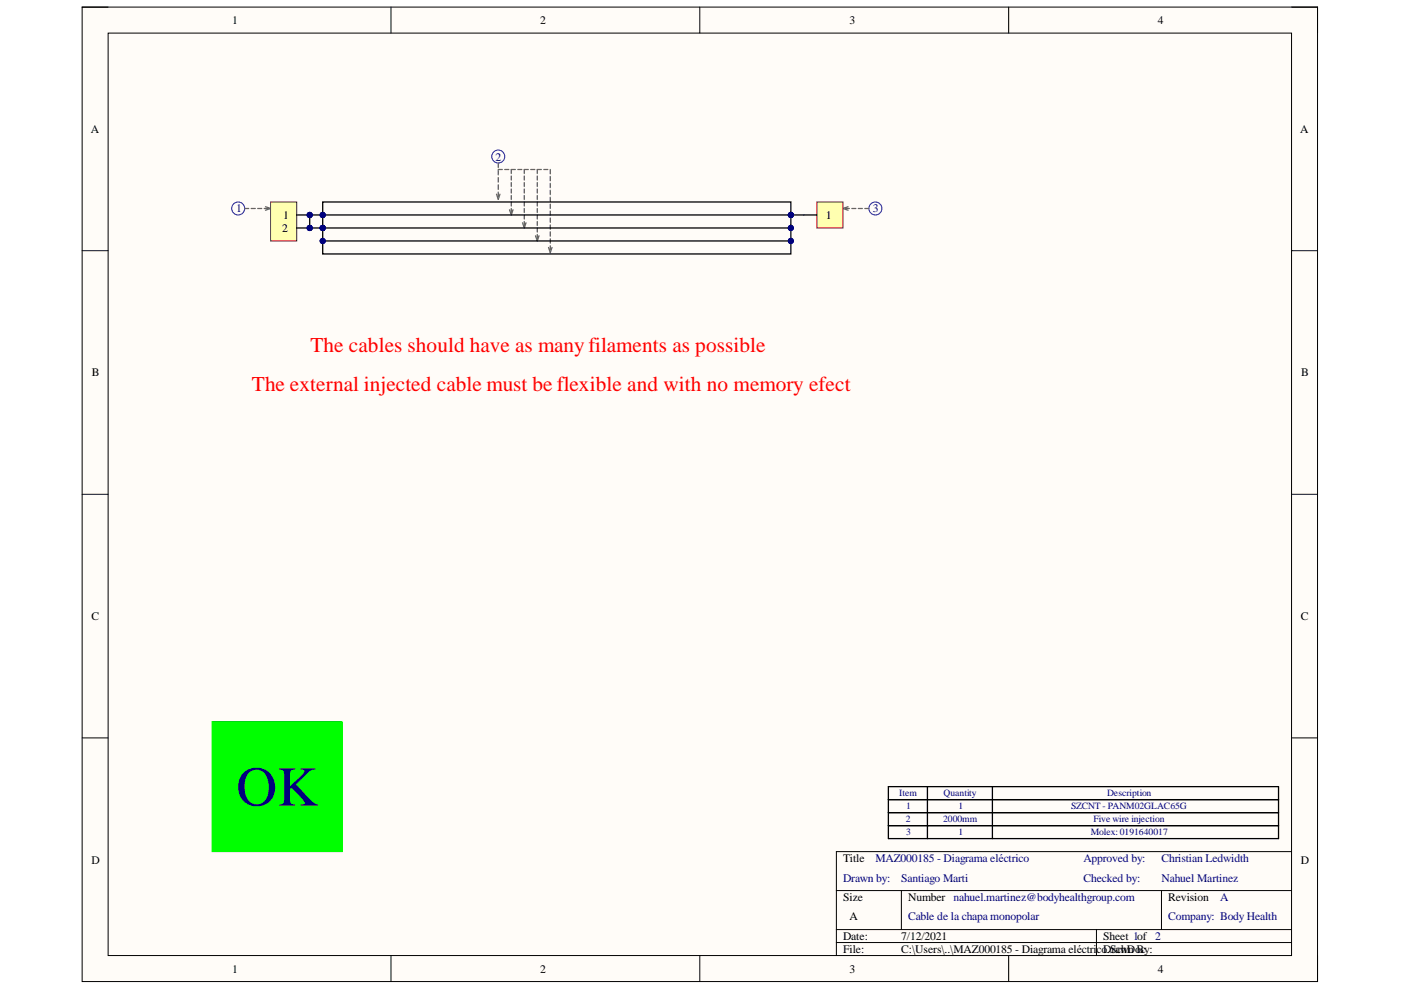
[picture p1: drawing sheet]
<svg xmlns="http://www.w3.org/2000/svg" width="297mm" height="210mm" viewBox="0 0 297 210" stroke-linecap="round" stroke-linejoin="round" font-family="sans-serif">
<path d="M17.4 1.5h261.9v206.6h-261.9z" fill-rule="evenodd" fill="#fffcf8"/>
<path d="M17.4 1.5h261.9v206.6h-261.9z" fill="none" stroke="#000" stroke-width=".21"/>
<path d="M22.9 7h250.9v195.6h-250.9z" fill-rule="evenodd" fill="#fffcf8"/>
<g fill="none" stroke="#000" stroke-width=".21">
<path d="M17.4 1.5h5.5M22.9 7h250.9v195.6h-250.9zM82.9 1.5v5.5M148.4 1.5v5.5M213.9 1.5v5.5M273.8 1.5h5.5v5.5M17.4 53.2h5.5M273.8 53.2h5.5M17.4 104.8h5.5M273.8 104.8h5.5M17.4 156.5h5.5M273.8 156.5h5.5"/>
<path d="M177.3 188.8h96.5M177.3 197.1h96.5M177.3 199.8h96.5M191.1 188.8v8.3M232.5 197.1v5.5M246.3 188.8v8.3M273.8 180.6h-96.5v22M82.9 202.6v5.5M148.4 202.6v5.5M213.9 202.6v5.5M279.3 202.6v5.5"/>
</g>
<path d="M188.4 166.8h82.7v11h-82.7zM188.4 169.5h82.7M188.4 172.3h82.7M188.4 175.1h82.7M196.6 166.8v11M210.4 166.8v11" fill="none" stroke="#000" stroke-width=".27"/>
<g fill="none" stroke="#00f" stroke-width=".21">
<circle cx="105.6" cy="33.2" r="1.38"/>
<circle cx="50.5" cy="44.2" r="1.38"/>
</g>
<g fill="none" stroke="#646464" stroke-width=".27">
<path d="M105.6 37.6v1M105.6 39.2v1M108.4 37.3v.9M108.4 38.7v.9M111.2 37.3v.9M111.2 38.7v.9M112.5 35.9h.9M113.9 37.3v.9M113.9 38.7v.9M114.8 35.9h-.9v.9M115.3 35.9h.8M116.7 35.9v1"/>
<path d="M116.7 37.4v.9M116.7 38.9v.9M51.9 44.2h.8M53.3 44.2h.8M54.6 44.2h.9M56 44.2h.9M56.3 43.8l1.1 .4-1.1 .4M105.3 41.2l.3 1.1 .4-1.1M105.6 40.7v1M108 44.5l.4 1.1 .4-1.1M108.4 40.1v.8M108.4 41.4v.9"/>
<path d="M108.4 42.8v.9M108.4 44.2v.9M110.8 47.2l.4 1.1 .3-1.1M111.2 40.1v.8M111.2 41.4v.9M111.2 42.8v.9M111.2 44.2v.9M111.2 45.6v.8M111.2 47v.8M113.5 50l.4 1.1 .4-1.1M113.9 40.1v.8M113.9 41.4v.9"/>
<path d="M113.9 42.8v.9M113.9 44.2v.9M113.9 45.6v.8M113.9 47v.8M113.9 48.3v.9M113.9 49.7v.9M116.3 52.5l.4 1.1 .3-1.1M116.7 40.3v1M116.7 41.8v.9M116.7 43.3v.9M116.7 44.8v.9M116.7 46.2v.9"/>
<path d="M116.7 47.7v.9M116.7 49.2v.9M116.7 50.6v.9M116.7 52.1v.9"/>
</g>
<path d="M45 153h27.6v27.6h-27.6z" fill-rule="evenodd" fill="#0f0"/>
<path d="M45 153h27.6v27.6h-27.6z" fill="none" stroke="#0f0" stroke-width=".21"/>
<path d="M57.4 42.8h5.5v8.3h-5.5z" fill-rule="evenodd" fill="#ffffb0"/>
<path d="M57.4 42.8h5.5v8.3h-5.5z" fill="none" stroke="#800000" stroke-width=".21"/>
<path d="M62.9 48.3h2.8" fill="none" stroke="#000" stroke-width=".27"/>
<circle cx="185.6" cy="44.2" r="1.38" fill="none" stroke="#00f" stroke-width=".21"/>
<path d="M179.2 44.2h.9M179.8 43.8l-1.1 .4 1.1 .4M180.6 44.2h.9M182 44.2h.8M183.4 44.2h.8" fill="none" stroke="#646464" stroke-width=".27"/>
<path d="M173.2 42.8h5.5v5.5h-5.5z" fill-rule="evenodd" fill="#ffffb0"/>
<path d="M173.2 42.8h5.5v5.5h-5.5z" fill="none" stroke="#800000" stroke-width=".21"/>
<path d="M68.4 45.6h-2.7v2.7h2.7M170.4 45.6h2.8" fill="none" stroke="#000" stroke-width=".27"/>
<circle cx="68.4" cy="48.3" r=".55" fill="#000080"/>
<circle cx="68.4" cy="48.3" r=".55" fill="none" stroke="#000080" stroke-width=".21"/>
<circle cx="68.4" cy="45.6" r=".55" fill="#000080"/>
<circle cx="68.4" cy="45.6" r=".55" fill="none" stroke="#000080" stroke-width=".21"/>
<path d="M68.4 51.1v2.7h99.3v-2.7" fill="none" stroke="#000" stroke-width=".27"/>
<circle cx="68.4" cy="51.1" r=".55" fill="#000080"/>
<circle cx="68.4" cy="51.1" r=".55" fill="none" stroke="#000080" stroke-width=".21"/>
<circle cx="167.7" cy="51.1" r=".55" fill="#000080"/>
<circle cx="167.7" cy="51.1" r=".55" fill="none" stroke="#000080" stroke-width=".21"/>
<path d="M68.4 48.3v2.8h99.3v-2.8" fill="none" stroke="#000" stroke-width=".27"/>
<circle cx="68.4" cy="48.3" r=".55" fill="#000080"/>
<circle cx="68.4" cy="48.3" r=".55" fill="none" stroke="#000080" stroke-width=".21"/>
<circle cx="68.4" cy="51.1" r=".55" fill="#000080"/>
<circle cx="68.4" cy="51.1" r=".55" fill="none" stroke="#000080" stroke-width=".21"/>
<circle cx="167.7" cy="51.1" r=".55" fill="#000080"/>
<circle cx="167.7" cy="51.1" r=".55" fill="none" stroke="#000080" stroke-width=".21"/>
<circle cx="167.7" cy="48.3" r=".55" fill="#000080"/>
<circle cx="167.7" cy="48.3" r=".55" fill="none" stroke="#000080" stroke-width=".21"/>
<path d="M170.4 45.6h-2.7v2.7h-99.3" fill="none" stroke="#000" stroke-width=".27"/>
<circle cx="167.7" cy="45.6" r=".55" fill="#000080"/>
<circle cx="167.7" cy="45.6" r=".55" fill="none" stroke="#000080" stroke-width=".21"/>
<circle cx="167.7" cy="48.3" r=".55" fill="#000080"/>
<circle cx="167.7" cy="48.3" r=".55" fill="none" stroke="#000080" stroke-width=".21"/>
<circle cx="68.4" cy="48.3" r=".55" fill="#000080"/>
<circle cx="68.4" cy="48.3" r=".55" fill="none" stroke="#000080" stroke-width=".21"/>
<path d="M167.7 45.6h-99.3v2.7" fill="none" stroke="#000" stroke-width=".27"/>
<circle cx="68.4" cy="48.3" r=".55" fill="#000080"/>
<circle cx="68.4" cy="48.3" r=".55" fill="none" stroke="#000080" stroke-width=".21"/>
<circle cx="68.4" cy="45.6" r=".55" fill="#000080"/>
<circle cx="68.4" cy="45.6" r=".55" fill="none" stroke="#000080" stroke-width=".21"/>
<circle cx="167.7" cy="45.6" r=".55" fill="#000080"/>
<circle cx="167.7" cy="45.6" r=".55" fill="none" stroke="#000080" stroke-width=".21"/>
<path d="M68.4 45.6v-2.8h99.3v2.8" fill="none" stroke="#000" stroke-width=".27"/>
<circle cx="68.4" cy="45.6" r=".55" fill="#000080"/>
<circle cx="68.4" cy="45.6" r=".55" fill="none" stroke="#000080" stroke-width=".21"/>
<circle cx="167.7" cy="45.6" r=".55" fill="#000080"/>
<circle cx="167.7" cy="45.6" r=".55" fill="none" stroke="#000080" stroke-width=".21"/>
<text font-size="11.9" fill="#000080" x="50.1" y="170.8">OK</text>
<g font-size="4.5" fill="#f00">
<text x="65.8" y="74.5">The cables should have as many filaments as possible</text>
<text x="53.4" y="82.8">The external injected cable must be flexible and with no memory efect</text>
</g>
<text font-size="2.8" fill="#646464" x="104.1" y="36.5">COConn2B</text>
<g font-size="2.5">
<text x="49.2" y="5.1">1</text>
<text x="114.5" y="5.1">2</text>
<text x="180.1" y="5.1">3</text>
<text x="245.5" y="5.1">4</text>
<text x="19.3" y="28.1">A</text>
<text x="275.7" y="28.1">A</text>
<text x="60.1" y="46.4">1</text>
<text x="175.1" y="46.4">1</text>
<text x="59.8" y="49.2">2</text>
<text x="19.5" y="79.8">B</text>
<text x="275.9" y="79.8">B</text>
<text x="19.4" y="131.5">C</text>
<text x="275.8" y="131.5">C</text>
<text x="19.4" y="183.1">D</text>
<text x="178.7" y="182.8">Title</text>
<text x="275.8" y="183.1">D</text>
<text x="178.7" y="191">Size</text>
<text x="192.5" y="191">Number nahuel.martinez@bodyhealthgroup.com</text>
<text x="247.7" y="191">Revision</text>
<text x="180.1" y="195.2">A</text>
<text x="178.7" y="199.3">Date:</text>
<text x="178.7" y="202.1">File:</text>
<text x="191.1" y="199.3">7/12/2021</text>
<text x="191.1" y="202.1">C:\Users\..\MAZ000185 - Diagrama eléctricoDrawn By:</text>
<text x="233.9" y="199.3">Sheet 1of 2</text>
<text x="234.8" y="202.1">.SchDoc</text>
<text x="49.2" y="206.2">1</text>
<text x="114.5" y="206.2">2</text>
<text x="180.1" y="206.2">3</text>
<text x="245.5" y="206.2">4</text>
</g>
<g font-size="2.5" fill="#000080">
<text x="105.1" y="34.1">2</text>
<text x="50.1" y="45.1">1</text>
<text x="185.1" y="45.1">3</text>
<text x="185.6" y="182.8">MAZ000185 - Diagrama eléctrico</text>
<text x="229.8" y="182.8">Approved by:</text>
<text x="246.2" y="182.8">Christian Ledwidth</text>
<text x="178.7" y="187">Drawn by:</text>
<text x="191.1" y="187">Santiago Marti</text>
<text x="229.8" y="187">Checked by:</text>
<text x="246.2" y="187">Nahuel Martinez</text>
<text x="258.7" y="191">A</text>
<text x="192.5" y="195.2">Cable de la chapa monopolar</text>
<text x="247.7" y="195.2">Company: Body Health</text>
</g>
<g font-size="2" fill="#000080">
<text x="190.7" y="168.9">Item</text>
<text x="192.1" y="171.6">1</text>
<text x="200.1" y="168.9">Quantity</text>
<text x="203.2" y="171.6">1</text>
<text x="227.1" y="171.6">SZCNT - PANM02GLAC65G</text>
<text x="234.7" y="168.9">Description</text>
<text x="192" y="174.4">2</text>
<text x="192.1" y="177.1">3</text>
<text x="200" y="174.4">2000mm</text>
<text x="203.2" y="177.1">1</text>
<text x="231.3" y="177.1">Molex:0191640017</text>
<text x="231.9" y="174.4">Five wire injection</text>
</g>
<text font-size="1.8" fill="#000080" x="62.1" y="46">PIConn?01</text>
<text font-size="1.4" fill="#000080" x="62.1" y="48.6">PIConn?02</text>
</svg>
